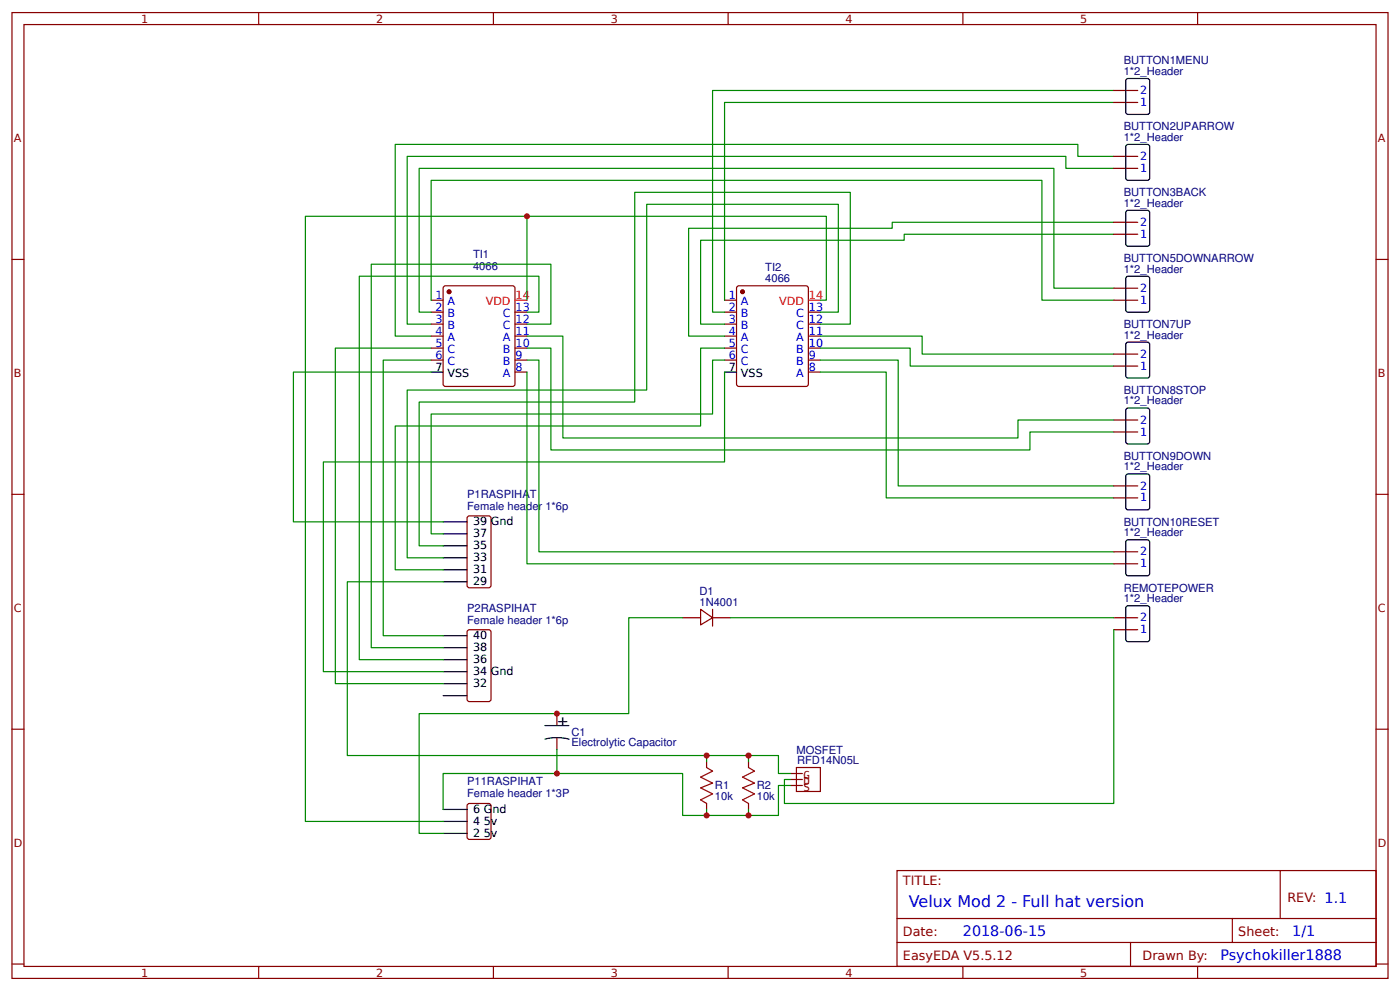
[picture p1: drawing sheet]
<svg xmlns="http://www.w3.org/2000/svg" width="309mm" height="219mm" viewBox="0 0 309 219" stroke-linecap="round" stroke-linejoin="round" font-family="sans-serif">
<g fill="none" stroke="#800" stroke-width=".26">
<path d="M2.6 2.8h304.1v213.2h-304.1zM5.3 5.4h298.7v208h-298.7zM57.1 2.8v2.6M109 2.8v2.6M160.9 2.8v2.6M212.7 2.8v2.6M246.1 20h5.3M264.6 2.8v2.6M246.1 37.2h5.3M246.1 34.5h5.3M246.1 22.6h5.3M2.6 57.3h2.7"/>
<path d="M246.1 51.7h5.3M246.1 49.1h5.3M304 57.3h2.7M95.2 66.3h2.7M95.2 68.9h2.7M95.2 71.6h2.7M95.2 74.2h2.7M95.2 76.9h2.7M95.2 79.5h2.7M98 63.4l.4-.3h14.8l.5 .3 .1 21.4-.3 .5h-15.1l-.4-.2zM113.8 68.9h2.6M113.8 71.6h2.6"/>
<path d="M113.8 74.2h2.6M113.8 76.9h2.6M113.8 79.5h2.6M160.1 66.3h2.6M160.1 68.9h2.6M160.1 71.6h2.6M160.1 74.2h2.6M160.1 76.9h2.6M160.1 79.5h2.6M163 63.2l15.1-.1 .4 .3 .1 21.4-.3 .5h-15.1l-.4-.2-.1-21.5zM178.6 68.9h2.6M178.6 71.6h2.6"/>
<path d="M178.6 74.2h2.6M178.6 76.9h2.6M178.6 79.5h2.6M246.1 66.3h5.3M246.1 78.2h5.3M246.1 63.6h5.3M113.8 82.2h2.6M178.6 82.2h2.6M246.1 95.4h5.3M246.1 92.7h5.3M246.1 80.8h5.3M2.6 109.1h2.7"/>
<path d="M103.4 114l4.5-.1 .5 .3 .1 15-.3 .5-4.5 .1-.4-.3-.1-15.1zM246.1 109.9h5.3M246.1 107.3h5.3M304 109.1h2.7M103.3 139.3l.4-.3h4.2l.5 .3 .1 15.1-.3 .4-4.5 .1-.4-.2zM150.8 136.4h4M154.8 134.5l2.6 1.9-2.6 1.6zM157.4 136.4h4M157.4 134.5v3.7M246.1 139h5.3M246.1 136.4h5.3M246.1 124.5h5.3"/>
<path d="M246.1 121.8h5.3M123 157.6v2.6M2.6 161h2.7M103.4 177.5l4.5-.1 .5 .3 .1 7.1-.3 .5h-4.5l-.4-.2-.1-7.2zM123 162.9v2.6M156.1 168.1v1.4M156.1 177.4v1.3M165.4 168.1v1.4M165.4 177.4v1.3M304 161h2.7M198.2 192.2h105.8v21.2h-105.8zM282.8 192.2v10.6"/>
<path d="M2.6 212.9h2.7M57.1 213.4v2.6M109 213.4v2.6M160.9 213.4v2.6M198.2 202.8h105.8M198.2 208.1h105.8M212.7 213.4v2.6M249.8 208.1v5.3M264.6 213.4v2.6M272.3 202.8v5.3M304 212.9h2.7"/>
</g>
<g fill="#800" stroke="#800" stroke-width=".26">
<circle cx="99.2" cy="64.4" r=".4"/>
<circle cx="164" cy="64.4" r=".4"/>
</g>
<g fill="none" stroke="#000" stroke-width=".26">
<path d="M248.8 17.6l.4-.3h4.3l.4 .3 .1 7.1-.3 .5-4.5 .1-.4-.3zM248.8 32.1l.4-.2h4.3l.4 .2 .1 7.2-.3 .4-4.5 .1-.4-.2zM248.8 46.7l.4-.3h4.3l.4 .3 .1 7.1-.3 .5-4.5 .1-.4-.3zM248.8 75.8l.4-.3h4.3l.4 .3 .1 7.1-.3 .5-4.5 .1-.4-.3zM248.8 61.2l.4-.2h4.3l.4 .2 .1 7.2-.3 .5h-4.5l-.4-.2zM95.2 82.2h2.7M160.1 82.2h2.6M248.8 90.4l.4-.3h4.3l.4 .3 .1 7.1-.3 .5h-4.5l-.4-.2zM97.9 115.2h5.3M97.9 117.9h5.3M248.8 119.5l.4-.3h4.3l.4 .3 .1 7.1-.3 .5h-4.5l-.4-.2zM248.8 104.9l.4-.3h4.3l.4 .3 .1 7.2-.3 .4-4.5 .1-.4-.3z"/>
<path d="M97.9 120.5h5.3M97.9 123.2h5.3M97.9 125.8h5.3M97.9 128.5h5.3M248.8 134l.4-.3h4.3l.4 .3 .1 7.2-.3 .4-4.5 .1-.4-.3zM97.9 140.4h5.3M97.9 143h5.3M97.9 145.7h5.3M97.9 148.3h5.3M97.9 150.9h5.3M97.9 153.6h5.3M97.9 178.7h5.3"/>
<path d="M120.4 160.2h5.3M120.4 163.2l1.5-.3h1.6l2.2 .3M97.9 184h5.3M97.9 181.4h5.3"/>
</g>
<path d="M113.8 66.3h2.6M178.6 66.3h2.6" fill="none" stroke="#f00" stroke-width=".26"/>
<g fill="none" stroke="#080" stroke-width=".26">
<path d="M246.1 20h-88.7v48.9h2.7M246.1 22.6h-86v43.7M246.1 37.2h-10.6v-2.7h-145.5v37.1h5.2M246.1 34.5h-8v-2.6h-150.8v42.3h7.9M116.4 47.8v18.5M246.1 51.7h-46.3v1.3h-45v18.6h5.3M246.1 49.1h-49v1.3h-45v23.8h8M95.2 79.5h-10.5v60.9h13.2M95.2 66.3v-26.5h135v26.5h15.9M95.2 76.9h-21.1v74h23.8M116.4 79.5h2.7v42.3h127M116.4 76.9h5.3v22.5h105.8v-4h18.6"/>
<path d="M116.4 74.2h8v22.5h100.5v-4h21.2M116.4 71.6h5.3v-13.3h-39.7v84.7h15.9M116.4 68.9h2.7v-7.9h-39.7v84.7h18.5M160.1 79.5h-2.7v11.9h-62.2v26.5h2.7M160.1 76.9h-5.3v17.2h-67.5v31.7h10.6M181.2 66.3h1.4v-18.5h-115.1v133.6h30.4M181.2 79.5h17.2v27.8h47.7M181.2 76.9h19.9v3.9h45M181.2 74.2h22.5v4h42.4M181.2 71.6h6.7v-29.1h-47.7v46.3h-47.6v31.7h5.3M181.2 68.9h4v-23.8h-42.3v41h-52.9v37.1h7.9M246.1 63.6h-13.3v-26.4h-140.2v31.7h2.6"/>
<path d="M95.2 82.2h-30.4v33h33.1M116.4 82.2v42.3h129.7M160.1 82.2v19.8h-88.7v46.3h26.5M181.2 82.2h14.6v27.7h50.3M97.9 128.5h-21.2v38.3h95.3v4h2.6M150.8 136.4h-11.9v21.2h-46.3v26.4h5.3M161.4 136.4h84.7M246.1 139v38.4h-72.8v-5.3h1.3M123 165.5v5.3M156.1 166.8v1.3M156.1 178.7v1.3M165.4 166.8v1.3"/>
<path d="M165.4 178.7v1.3M174.6 173.4h-2.6v6.6h-21.2v-9.2h-52.9v7.9"/>
</g>
<path d="M174.6 170.8h2.7M174.6 172.1h2.7M174.6 173.4h2.7M175.9 169.5h5.3v5.3h-5.3z" fill="none" stroke="#840000" stroke-width=".26"/>
<path d="M156.1 169.5l1.3 .8-2.6 1.3 2.6 1.3-2.6 1.1 2.6 1.3-2.6 1.3 1.3 .8M165.4 169.5l1.3 .8-2.7 1.3 2.7 1.3-2.7 1.1 2.7 1.3-2.7 1.3 1.4 .8" fill="none" stroke="#a00000" stroke-width=".26"/>
<g fill="#c00">
<circle cx="123" cy="157.6" r=".66"/>
<circle cx="156.1" cy="180" r=".66"/>
<circle cx="165.4" cy="166.8" r=".66"/>
<circle cx="116.4" cy="47.8" r=".66"/>
<circle cx="156.1" cy="166.8" r=".66"/>
<circle cx="165.4" cy="180" r=".66"/>
<circle cx="123" cy="170.8" r=".66"/>
</g>
<text font-size="3.5" fill="#00f" x="200.8" y="200.2">Velux Mod 2 - Full hat version</text>
<text font-size="3.2" x="123" y="160.2">+</text>
<g font-size="3.2" fill="#00f">
<text x="212.7" y="206.8">2018-06-15</text>
<text x="285.5" y="206.8">1/1</text>
<text x="269.6" y="212.1">Psychokiller1888</text>
</g>
<g font-size="2.8" fill="#800">
<text x="199.5" y="195.4">TITLE:</text>
<text x="284.4" y="199.1">REV: 1.1</text>
<text x="199.5" y="206.8">Date:</text>
<text x="273.6" y="206.8">Sheet:</text>
<text x="199.5" y="212.1">EasyEDA V5.5.12</text>
<text x="252.4" y="212.1">Drawn By:</text>
</g>
<g font-size="2.5" fill="#800">
<text x="31.2" y="5">1</text>
<text x="83.1" y="5">2</text>
<text x="134.9" y="5">3</text>
<text x="186.8" y="5">4</text>
<text x="238.7" y="5">5</text>
<text x="3" y="31.4">A</text>
<text x="304.4" y="31.4">A</text>
<text x="3" y="83.2">B</text>
<text x="304.4" y="83.2">B</text>
<text x="3" y="135.1">C</text>
<text x="304.4" y="135.1">C</text>
<text x="3" y="186.9">D</text>
<text x="304.4" y="186.9">D</text>
<text x="31.2" y="215.6">1</text>
<text x="83.1" y="215.6">2</text>
<text x="134.9" y="215.6">3</text>
<text x="186.8" y="215.6">4</text>
<text x="238.7" y="215.6">5</text>
</g>
<g font-size="2.5" fill="#000080">
<text x="248.3" y="16.5">1*2_Header</text>
<text x="248.3" y="14.2">BUTTON1MENU</text>
<text x="248.3" y="28.8">BUTTON2UPARROW</text>
<text x="248.3" y="31.1">1*2_Header</text>
<text x="248.3" y="45.6">1*2_Header</text>
<text x="248.3" y="43.3">BUTTON3BACK</text>
<text x="104.5" y="59.7">4066</text>
<text x="104.5" y="57">TI1</text>
<text x="169.1" y="59.9">TI2</text>
<text x="248.3" y="57.9">BUTTON5DOWNARROW</text>
<text x="169.1" y="62.3">4066</text>
<text x="248.3" y="60.2">1*2_Header</text>
<text x="248.3" y="74.7">1*2_Header</text>
<text x="248.3" y="72.4">BUTTON7UP</text>
<text x="248.3" y="89.3">1*2_Header</text>
<text x="248.3" y="87">BUTTON8STOP</text>
<text x="248.3" y="101.5">BUTTON9DOWN</text>
<text x="248.3" y="103.8">1*2_Header</text>
<text x="103.2" y="112.6">Female header 1*6p</text>
<text x="103.2" y="109.9">P1RASPIHAT</text>
<text x="248.3" y="118.4">1*2_Header</text>
<text x="248.3" y="116.1">BUTTON10RESET</text>
<text x="154.5" y="131.4">D1</text>
<text x="248.3" y="130.6">REMOTEPOWER</text>
<text x="103.2" y="137.7">Female header 1*6p</text>
<text x="103.2" y="135.1">P2RASPIHAT</text>
<text x="154.5" y="133.7">1N4001</text>
<text x="248.3" y="133">1*2_Header</text>
<text x="126.2" y="164.7">Electrolytic Capacitor</text>
<text x="126.2" y="162.4">C1</text>
<text x="175.9" y="166.4">MOSFET</text>
<text x="103.2" y="173.4">P11RASPIHAT</text>
<text x="176.1" y="168.7">RFD14N05L</text>
<text x="103.2" y="176.1">Female header 1*3P</text>
<text x="158" y="176.7">10k</text>
<text x="158" y="174.3">R1</text>
<text x="167.2" y="176.7">10k</text>
<text x="167.2" y="174.3">R2</text>
</g>
<g font-size="2.5" fill="#00f">
<text x="251.9" y="23.4">1</text>
<text x="251.9" y="20.8">2</text>
<text x="251.9" y="35.3">2</text>
<text x="251.9" y="38">1</text>
<text x="251.9" y="52.5">1</text>
<text x="251.9" y="49.9">2</text>
<text x="251.9" y="64.4">2</text>
<text x="96.2" y="66">1</text>
<text x="96.2" y="68.7">2</text>
<text x="96.2" y="71.3">3</text>
<text x="98.9" y="67.3">A</text>
<text x="98.9" y="70">B</text>
<text x="111.1" y="70">C</text>
<text x="113.9" y="71.3">12</text>
<text x="113.9" y="68.7">13</text>
<text x="161" y="66">1</text>
<text x="161" y="68.7">2</text>
<text x="161" y="71.3">3</text>
<text x="163.7" y="67.3">A</text>
<text x="163.7" y="70">B</text>
<text x="175.9" y="70">C</text>
<text x="178.7" y="71.3">12</text>
<text x="178.7" y="68.7">13</text>
<text x="251.9" y="67.1">1</text>
<text x="96.2" y="74">4</text>
<text x="96.2" y="76.6">5</text>
<text x="98.9" y="72.6">B</text>
<text x="98.9" y="75.3">A</text>
<text x="98.9" y="77.9">C</text>
<text x="111.1" y="72.6">C</text>
<text x="111.1" y="77.9">B</text>
<text x="111.1" y="75.3">A</text>
<text x="113.9" y="76.6">10</text>
<text x="113.9" y="74">11</text>
<text x="161" y="74">4</text>
<text x="161" y="76.6">5</text>
<text x="163.7" y="72.6">B</text>
<text x="163.7" y="75.3">A</text>
<text x="163.7" y="77.9">C</text>
<text x="175.9" y="72.6">C</text>
<text x="175.9" y="77.9">B</text>
<text x="175.9" y="75.3">A</text>
<text x="178.7" y="76.6">10</text>
<text x="178.7" y="74">11</text>
<text x="96.2" y="79.2">6</text>
<text x="98.9" y="80.6">C</text>
<text x="111.1" y="80.6">B</text>
<text x="111.1" y="83.2">A</text>
<text x="113.9" y="81.9">8</text>
<text x="113.9" y="79.2">9</text>
<text x="161" y="79.2">6</text>
<text x="163.7" y="80.6">C</text>
<text x="175.9" y="80.6">B</text>
<text x="175.9" y="83.2">A</text>
<text x="178.7" y="81.9">8</text>
<text x="178.7" y="79.2">9</text>
<text x="251.9" y="81.6">1</text>
<text x="251.9" y="79">2</text>
<text x="251.9" y="93.5">2</text>
<text x="251.9" y="96.2">1</text>
<text x="251.9" y="110.7">1</text>
<text x="251.9" y="108.1">2</text>
<text x="251.9" y="125.3">1</text>
<text x="251.9" y="122.6">2</text>
<text x="251.9" y="137.2">2</text>
<text x="251.9" y="139.8">1</text>
</g>
<g font-size="2.5" fill="#f00">
<text x="107.3" y="67.3">VDD</text>
<text x="113.9" y="66">14</text>
<text x="172.1" y="67.3">VDD</text>
<text x="178.7" y="66">14</text>
</g>
<g font-size="2.5">
<text x="96.2" y="81.9">7</text>
<text x="98.9" y="83.2">VSS</text>
<text x="161" y="81.9">7</text>
<text x="163.7" y="83.2">VSS</text>
<text x="104.5" y="116">39 Gnd</text>
<text x="104.5" y="118.7">37</text>
<text x="104.5" y="121.3">35</text>
<text x="104.5" y="124">33</text>
<text x="104.5" y="126.6">31</text>
<text x="104.5" y="129.2">29</text>
<text x="104.5" y="141.2">40</text>
<text x="104.5" y="143.8">38</text>
<text x="104.5" y="146.4">36</text>
<text x="104.5" y="149.1">34 Gnd</text>
<text x="104.5" y="151.7">32</text>
<text x="104.5" y="179.5">6 Gnd</text>
<text x="104.5" y="184.8">2 5v</text>
<text x="104.5" y="182.2">4 5v</text>
</g>
<g font-size="2.4" fill="#840000">
<text x="177.5" y="172">G</text>
<text x="177.5" y="173.3">D</text>
<text x="177.5" y="174.6">S</text>
</g>
</svg>
